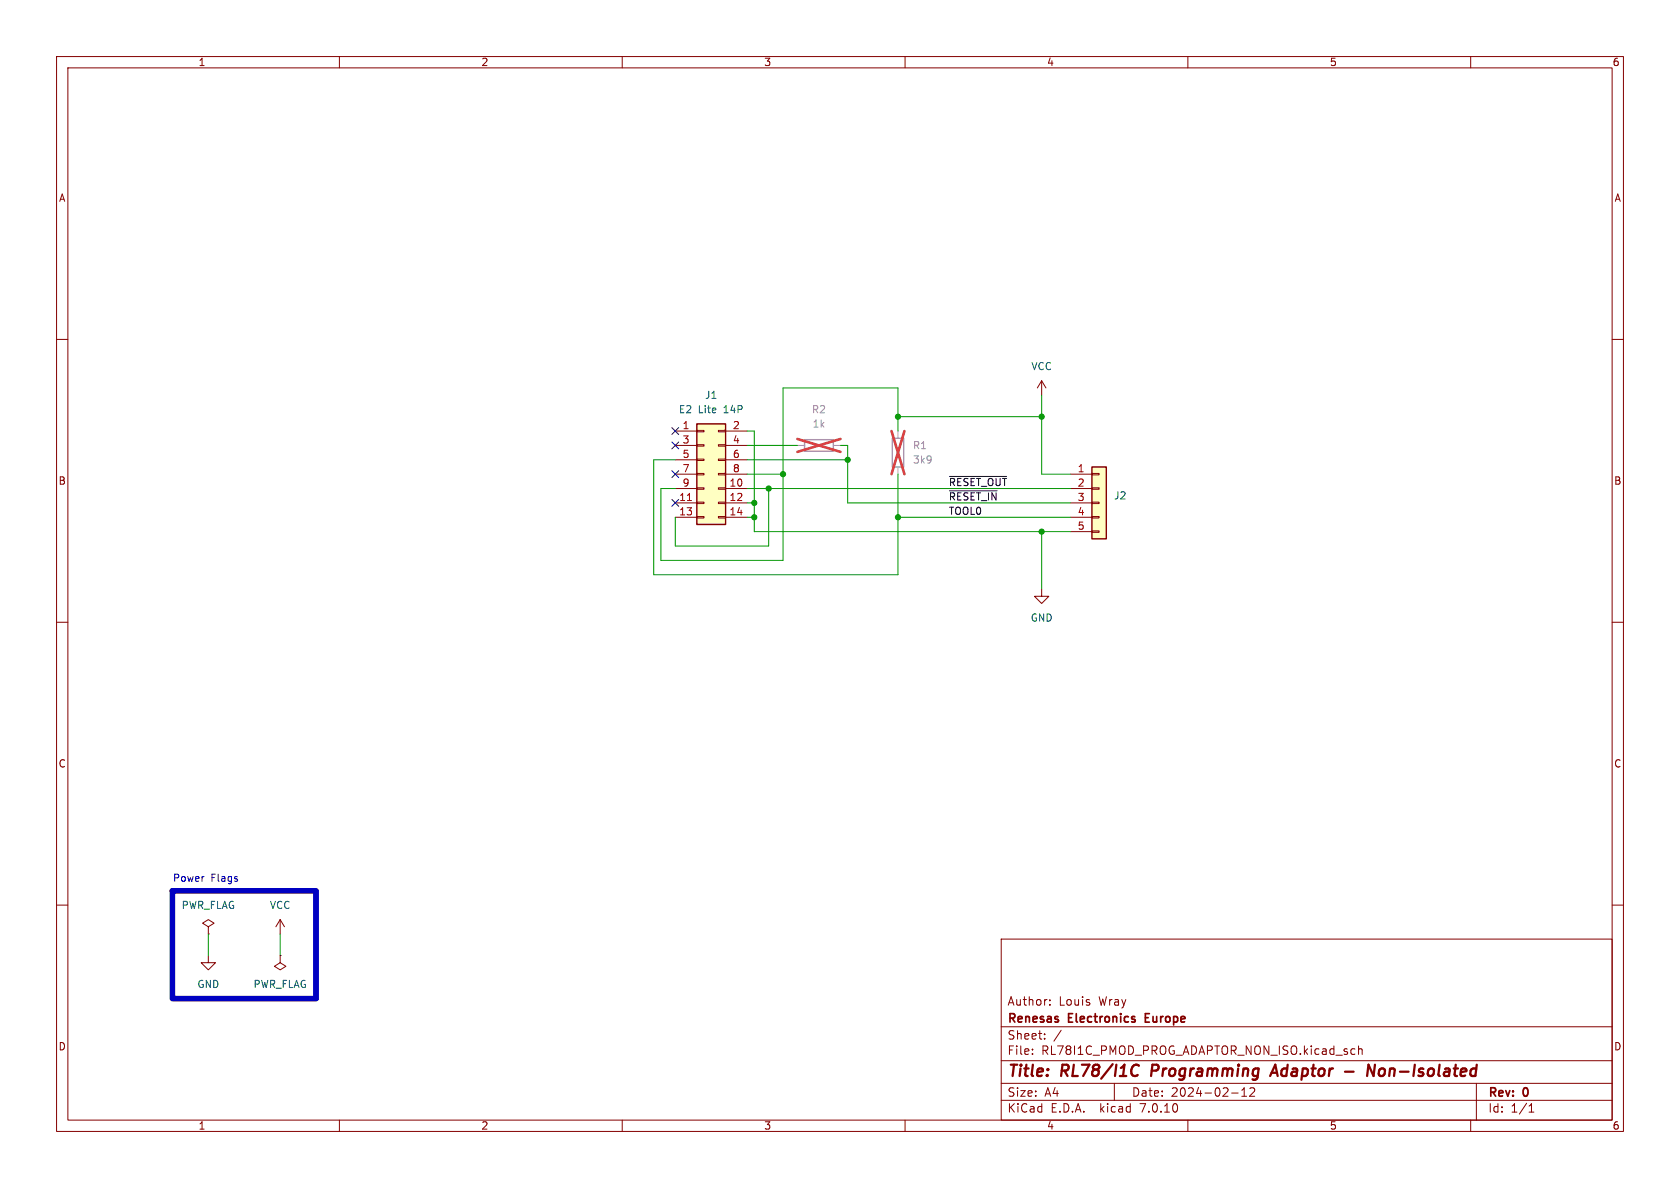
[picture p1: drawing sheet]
<svg xmlns="http://www.w3.org/2000/svg" width="297mm" height="210mm" viewBox="0 0 297 210" stroke-linecap="round" stroke-linejoin="round" font-family="sans-serif">
<g fill="none" stroke="#840000" stroke-width=".18">
<path d="M10 10h277v190h-277zM12 12h273v186h-273zM60 10v2M110 10v2M160 10v2M210 10v2M260 10v2M10 60h2M285 60h2M119.4 76.2h3.8M119.4 78.7h3.8M123.2 78.6h1.3v.3h-1.3z"/>
<path d="M123.2 76.1h1.3v.2h-1.3zM127 78.6h1.3v.3h-1.3zM127 76.1h1.3v.2h-1.3zM128.3 76.2h3.8M128.3 78.7h3.8M184.1 67.3l-.7 1.3M184.1 67.3v2.6M184.1 67.3l.8 1.3M119.4 86.4h3.8M119.4 88.9h3.8M119.4 91.4h3.8M119.4 81.3h3.8"/>
<path d="M119.4 83.8h3.8M123.2 91.3h1.3v.3h-1.3zM123.2 88.8h1.3v.2h-1.3zM123.2 86.2h1.3v.3h-1.3zM123.2 83.7h1.3v.2h-1.3zM123.2 81.2h1.3v.2h-1.3zM127 91.3h1.3v.3h-1.3zM127 88.8h1.3v.2h-1.3zM127 86.2h1.3v.3h-1.3zM127 83.7h1.3v.2h-1.3zM127 81.2h1.3v.2h-1.3zM128.3 86.4h3.8"/>
<path d="M128.3 88.9h3.8M128.3 91.4h3.8M128.3 81.3h3.8M128.3 83.8h3.8M189.2 86.4h3.8M189.2 88.9h3.8M189.2 91.4h3.8M189.2 83.8h3.8M189.2 94h3.8M193 93.9h1.3v.2h-1.3zM193 91.3h1.3v.3h-1.3zM193 88.8h1.3v.2h-1.3z"/>
<path d="M193 86.2h1.3v.3h-1.3zM193 83.7h1.3v.2h-1.3zM10 110h2M184.1 104.1v1.3h1.3l-1.3 1.3-1.2-1.3h1.2M285 110h2M10 160h2M285 160h2M36.8 168.9v1.3h1.3l-1.3 1.3-1.2-1.3h1.2M36.8 163.8l1-.6-1-.6-1 .6 1 .6v1.3M36.8 165.1h.1M49.5 168.9v1.3l1 .6-1 .7-1-.7 1-.6M49.5 168.9h.1"/>
<path d="M49.5 162.6l-.7 1.2M49.5 162.6v2.5M49.5 162.6l.8 1.2M177 166h108v32h-108zM185.6 177.6v.1M185.6 176.8v.1M60 198v2M110 198v2M160 198v2M177 194.5h108M177 191.5h108M177 187.5h108"/>
<path d="M177 181.5h108M182.5 186.3v.1M182.5 185.5v.1M184.7 183.6v.1M184.7 182.8v.1M187.6 182.1l-1.3 2M197 191.5v3M210 198v2M217.7 193.2h1.2M219.5 193.8h.9M219.5 192.7l.5-.4v1.5M221.7 192.4v.5l-.8 .9h.9"/>
<path d="M239.1 185.4l.4 .1M239.5 186.3l-.4 .1M240.2 185.5l.2-.1 .3 .1 .1 .9M240.2 184.9v1.5M260 198v2M261 191.5v6.5M270.3 196.6h.9M270.3 195.5l.4-.4v1.5"/>
</g>
<path d="M200.5 188.3a.67 .67 0 0 1 .8 .1M201.1 190l-.4 .2M203.7 188.2l-.2 2M224.5 190.2l1-2 .4 2M224.8 189.6h1M237.8 189.4h1.5M243.1 188.2l-.3 2-.9-2-.2 2M244.2 188.9l-.4 .4-.1 .5 .2 .3 .4 .1" fill="none" stroke="#840000" stroke-width=".4"/>
<path d="M202.5 179.9h.5M203.2 179.2h-.7v1.5h.7" fill="none" stroke="#840000" stroke-width=".3"/>
<path d="M142.2 77.7h5.1v2.1h-5.1zM157.7 77.5h2.1v5.1h-2.1z" fill="none" stroke="#a1a1a1" stroke-width=".25"/>
<path d="M141 78.7h1.2M147.3 78.7h1.3M158.7 76.2v1.3M158.7 82.6v1.2" fill="none" stroke="#a1a1a1" stroke-width=".18"/>
<path d="M141 77.6l7.6 2.3M148.6 77.6l-7.6 2.3M157.6 76.2l2.3 7.6M159.9 76.2l-2.3 7.6" fill="none" stroke="#eb3a3d" stroke-width=".46"/>
<g fill="#ffffc2" stroke="#ffffc2" stroke-width=".18">
<path d="M123.2 74.9h5.1v17.8h-5.1z"/>
<path d="M193 82.6h2.6v12.7h-2.6z"/>
</g>
<path d="M123.2 74.9h5.1v17.8h-5.1zM193 82.6h2.6v12.7h-2.6z" fill="none" stroke="#840000" stroke-width=".25"/>
<path d="M121.5 88.5h.8" fill="none" stroke="#a90000" stroke-width=".18"/>
<path d="M167.9 86.8h8.4M167.9 84.2h10.1" fill="none" stroke="#0f0f0f" stroke-width=".18"/>
<path d="M30.5 157.5h25.4v19h-25.4z" fill="none" stroke="#0000c2" stroke-width="1"/>
<g fill="none" stroke="#009600" stroke-width=".18">
<path d="M132.1 78.7h8.9M132.1 76.2h1.2v17.8h55.9M148.6 78.7h1.3v10.2h39.3M158.7 76.2v-7.6h-20.3v30.5h-21.6v-12.7h2.6M158.7 73.7h25.4M184.1 69.9v13.9h5.1M119.4 81.3h-3.8v20.3h43.1v-17.8M132.1 83.8h6.3M132.1 88.9h1.2M132.1 81.3h17.8M132.1 86.4h57.1M132.1 91.4h1.2"/>
<path d="M135.9 86.4v10.1h-16.5v-5.1M158.7 91.4h30.5M184.1 94v10.1M36.8 165.1v3.8M49.5 165.1v3.8"/>
</g>
<path d="M118.8 78.1l1.2 1.2M118.8 75.6l1.2 1.2M120 78.1l-1.2 1.2M120 75.6l-1.2 1.2M118.8 88.3l1.2 1.2M118.8 83.2l1.2 1.2M120 88.3l-1.2 1.2M120 83.2l-1.2 1.2" fill="none" stroke="#000084" stroke-width=".18"/>
<g fill="#009600" stroke="#009600" stroke-width=".18">
<circle cx="135.9" cy="86.4" r=".46"/>
<circle cx="133.3" cy="91.4" r=".46"/>
<circle cx="133.3" cy="88.9" r=".46"/>
<circle cx="158.7" cy="91.4" r=".46"/>
<circle cx="149.9" cy="81.3" r=".46"/>
<circle cx="158.7" cy="73.7" r=".46"/>
<circle cx="184.1" cy="73.7" r=".46"/>
<circle cx="138.4" cy="83.8" r=".46"/>
<circle cx="184.1" cy="94" r=".46"/>
</g>
<g font-size="2.8" fill="#840000">
<text x="178" y="190.9">Title:</text>
<text x="187.7" y="190.9">RL78/I1C</text>
<text x="204.4" y="190.9">Programming</text>
<text x="226.5" y="190.9">Adaptor</text>
<text x="245" y="190.9">Non-Isolated</text>
</g>
<g font-size="2.1" fill="#840000">
<text x="178" y="178">Author:</text>
<text x="187.2" y="178">Louis</text>
<text x="194.3" y="178">Wray</text>
<text x="178" y="184">Sheet:</text>
<text x="178" y="181.2">Renesas</text>
<text x="189" y="181.2">Electronics</text>
<text x="203.1" y="181.2">Europe</text>
<text x="178" y="186.7">File:</text>
<text x="184.1" y="186.7">RL78I1C_PMOD_PROG_ADAPTOR_NON_ISO.kicad_sch</text>
<text x="178" y="196.9">KiCad</text>
<text x="178" y="194.1">Size:</text>
<text x="184.7" y="194.1">A4</text>
<text x="185.7" y="196.9">E.D.A.</text>
<text x="194.6" y="196.9">kicad</text>
<text x="200" y="194.1">Date:</text>
<text x="201.8" y="196.9">7.0.10</text>
<text x="207" y="194.1">2024-02-12</text>
<text x="263" y="194.3">Rev:</text>
<text x="263" y="196.9">Id:</text>
<text x="267.1" y="196.9">1/1</text>
<text x="269.4" y="194.3">0</text>
</g>
<g font-size="1.8" fill="#840000">
<text x="35" y="11.9">1</text>
<text x="85" y="11.9">2</text>
<text x="135" y="11.9">3</text>
<text x="185" y="11.9">4</text>
<text x="235" y="11.9">5</text>
<text x="285" y="11.9">6</text>
<text x="10.3" y="35.9">A</text>
<text x="285.3" y="35.9">A</text>
<text x="10.3" y="85.9">B</text>
<text x="285.3" y="85.9">B</text>
<text x="10.3" y="135.9">C</text>
<text x="285.3" y="135.9">C</text>
<text x="10.3" y="185.9">D</text>
<text x="285.3" y="185.9">D</text>
<text x="35" y="199.9">1</text>
<text x="85" y="199.9">2</text>
<text x="135" y="199.9">3</text>
<text x="185" y="199.9">4</text>
<text x="235" y="199.9">5</text>
<text x="285" y="199.9">6</text>
</g>
<g font-size="1.8" fill="#006464">
<text x="182.2" y="65.6">VCC</text>
<text x="124.5" y="70.7">J1</text>
<text x="119.9" y="73.3">E2</text>
<text x="123.4" y="73.3">Lite</text>
<text x="128.1" y="73.3">14P</text>
<text x="196.9" y="88.5">J2</text>
<text x="182.1" y="110.1">GND</text>
<text x="32" y="160.9">PWR_FLAG</text>
<text x="47.6" y="160.9">VCC</text>
<text x="34.8" y="174.9">GND</text>
<text x="44.7" y="174.9">PWR_FLAG</text>
</g>
<g font-size="1.8" fill="#a90000">
<text x="120.6" y="75.9">1</text>
<text x="129.5" y="75.9">2</text>
<text x="120.6" y="78.5">3</text>
<text x="120.6" y="81">5</text>
<text x="120.6" y="83.6">7</text>
<text x="129.5" y="78.5">4</text>
<text x="129.5" y="81">6</text>
<text x="129.5" y="83.6">8</text>
<text x="190.4" y="83.6">1</text>
<text x="120" y="88.6">11</text>
<text x="120.6" y="86.1">9</text>
<text x="128.9" y="86.1">10</text>
<text x="128.9" y="88.6">12</text>
<text x="190.4" y="86.1">2</text>
<text x="190.4" y="88.6">3</text>
<text x="120" y="91.2">13</text>
<text x="128.9" y="91.2">14</text>
<text x="190.4" y="91.2">4</text>
<text x="190.4" y="93.7">5</text>
</g>
<g font-size="1.8" fill="#989898">
<text x="143.4" y="73.3">R2</text>
<text x="143.6" y="75.8">1k</text>
<text x="161.3" y="79.6">R1</text>
<text x="161.3" y="82.1">3k9</text>
</g>
<g font-size="1.8" fill="#0f0f0f">
<text x="167.6" y="88.6">~{RESET_IN}</text>
<text x="167.6" y="86">~{RESET_OUT}</text>
<text x="167.6" y="91.1">TOOL0</text>
</g>
<g font-size="1.8" fill="#0000c2">
<text x="30.5" y="156">Power</text>
<text x="37.3" y="156">Flags</text>
</g>
</svg>
